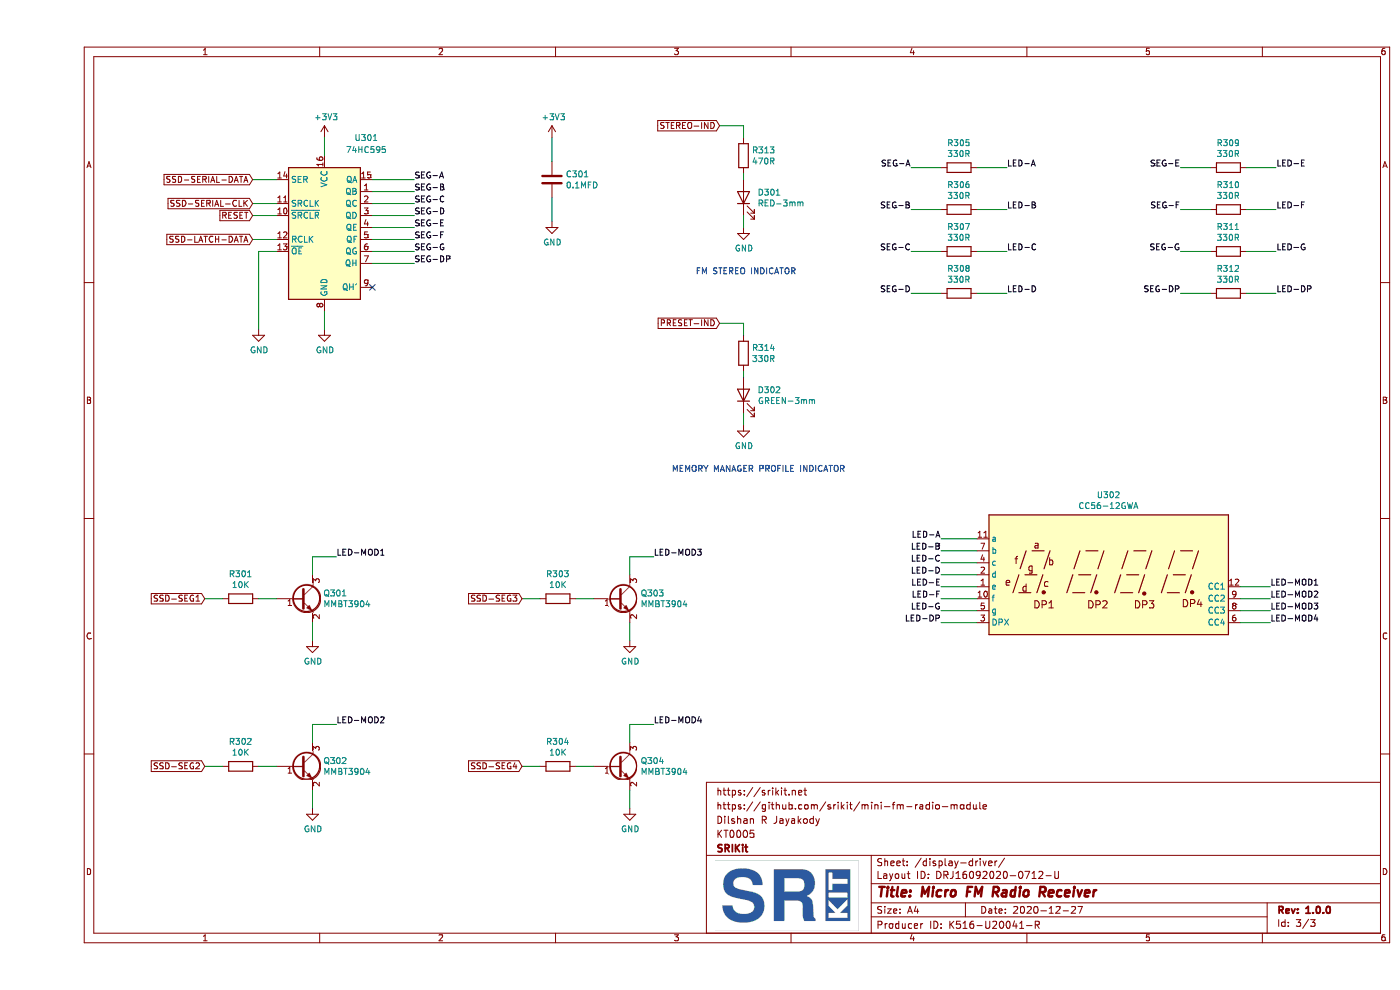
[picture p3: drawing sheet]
EESchema Schematic File Version 4
EELAYER 30 0
EELAYER END
$Descr A4 11693 8268
encoding utf-8
Sheet 3 3
Title "Micro FM Radio Receiver"
Date "2020-12-27"
Rev "1.0.0"
Comp "SRIKit"
Comment1 "KT0005"
Comment2 "Dilshan R Jayakody"
Comment3 "https://github.com/srikit/mini-fm-radio-module"
Comment4 "https://srikit.net"
$EndDescr
$Comp
L 74xx:74HC595 U301
U 1 1
P 2400 1900
F 0 "U301" H 2750 2650 50  0000 C CNN
F 1 "74HC595" H 2750 2550 50  0000 C CNN
F 2 "Package_SO:SOP-16_4.4x10.4mm_P1.27mm" H 2400 1900 50  0001 C CNN
F 3 "http://www.ti.com/lit/ds/symlink/sn74hc595.pdf" H 2400 1900 50  0001 C CNN
	1    2400 1900
	1    0    0    -1  
$EndComp
$Comp
L power:+3V3 #PWR0304
U 1 1
P 2400 1150
F 0 "#PWR0304" H 2400 1000 50  0001 C CNN
F 1 "+3V3" H 2415 1323 50  0000 C CNN
F 2 "" H 2400 1150 50  0001 C CNN
F 3 "" H 2400 1150 50  0001 C CNN
	1    2400 1150
	1    0    0    -1  
$EndComp
$Comp
L power:GND #PWR0307
U 1 1
P 4300 1850
F 0 "#PWR0307" H 4300 1600 50  0001 C CNN
F 1 "GND" H 4305 1677 50  0000 C CNN
F 2 "" H 4300 1850 50  0001 C CNN
F 3 "" H 4300 1850 50  0001 C CNN
	1    4300 1850
	1    0    0    -1  
$EndComp
Wire Wire Line
	2400 1150 2400 1300
Wire Wire Line
	2400 2600 2400 2750
$Comp
L power:GND #PWR0301
U 1 1
P 1850 2750
F 0 "#PWR0301" H 1850 2500 50  0001 C CNN
F 1 "GND" H 1855 2577 50  0000 C CNN
F 2 "" H 1850 2750 50  0001 C CNN
F 3 "" H 1850 2750 50  0001 C CNN
	1    1850 2750
	1    0    0    -1  
$EndComp
Wire Wire Line
	1850 2750 1850 2100
Wire Wire Line
	1850 2100 2000 2100
Wire Wire Line
	1800 2000 2000 2000
Wire Wire Line
	1800 1500 2000 1500
Wire Wire Line
	1800 1800 2000 1800
Wire Wire Line
	1800 1700 2000 1700
NoConn ~ 2800 2400
Wire Wire Line
	2800 1500 3150 1500
Wire Wire Line
	3150 1600 2800 1600
Wire Wire Line
	2800 1700 3150 1700
Wire Wire Line
	3150 1800 2800 1800
Wire Wire Line
	2800 1900 3150 1900
Wire Wire Line
	3150 2000 2800 2000
Wire Wire Line
	2800 2100 3150 2100
Wire Wire Line
	2800 2200 3150 2200
$Comp
L Device:R R305
U 1 1
P 7700 1400
F 0 "R305" V 7493 1400 50  0000 C CNN
F 1 "330R" V 7584 1400 50  0000 C CNN
F 2 "Resistor_SMD:R_0805_2012Metric_Pad1.20x1.40mm_HandSolder" V 7630 1400 50  0001 C CNN
F 3 "~" H 7700 1400 50  0001 C CNN
	1    7700 1400
	0    1    1    0   
$EndComp
$Comp
L Device:R R306
U 1 1
P 7700 1750
F 0 "R306" V 7493 1750 50  0000 C CNN
F 1 "330R" V 7584 1750 50  0000 C CNN
F 2 "Resistor_SMD:R_0805_2012Metric_Pad1.20x1.40mm_HandSolder" V 7630 1750 50  0001 C CNN
F 3 "~" H 7700 1750 50  0001 C CNN
	1    7700 1750
	0    1    1    0   
$EndComp
$Comp
L Device:R R307
U 1 1
P 7700 2100
F 0 "R307" V 7493 2100 50  0000 C CNN
F 1 "330R" V 7584 2100 50  0000 C CNN
F 2 "Resistor_SMD:R_0805_2012Metric_Pad1.20x1.40mm_HandSolder" V 7630 2100 50  0001 C CNN
F 3 "~" H 7700 2100 50  0001 C CNN
	1    7700 2100
	0    1    1    0   
$EndComp
$Comp
L Device:R R308
U 1 1
P 7700 2450
F 0 "R308" V 7493 2450 50  0000 C CNN
F 1 "330R" V 7584 2450 50  0000 C CNN
F 2 "Resistor_SMD:R_0805_2012Metric_Pad1.20x1.40mm_HandSolder" V 7630 2450 50  0001 C CNN
F 3 "~" H 7700 2450 50  0001 C CNN
	1    7700 2450
	0    1    1    0   
$EndComp
$Comp
L Device:R R309
U 1 1
P 9950 1400
F 0 "R309" V 9743 1400 50  0000 C CNN
F 1 "330R" V 9834 1400 50  0000 C CNN
F 2 "Resistor_SMD:R_0805_2012Metric_Pad1.20x1.40mm_HandSolder" V 9880 1400 50  0001 C CNN
F 3 "~" H 9950 1400 50  0001 C CNN
	1    9950 1400
	0    1    1    0   
$EndComp
$Comp
L Device:R R310
U 1 1
P 9950 1750
F 0 "R310" V 9743 1750 50  0000 C CNN
F 1 "330R" V 9834 1750 50  0000 C CNN
F 2 "Resistor_SMD:R_0805_2012Metric_Pad1.20x1.40mm_HandSolder" V 9880 1750 50  0001 C CNN
F 3 "~" H 9950 1750 50  0001 C CNN
	1    9950 1750
	0    1    1    0   
$EndComp
$Comp
L Device:R R311
U 1 1
P 9950 2100
F 0 "R311" V 9743 2100 50  0000 C CNN
F 1 "330R" V 9834 2100 50  0000 C CNN
F 2 "Resistor_SMD:R_0805_2012Metric_Pad1.20x1.40mm_HandSolder" V 9880 2100 50  0001 C CNN
F 3 "~" H 9950 2100 50  0001 C CNN
	1    9950 2100
	0    1    1    0   
$EndComp
$Comp
L Device:R R312
U 1 1
P 9950 2450
F 0 "R312" V 9743 2450 50  0000 C CNN
F 1 "330R" V 9834 2450 50  0000 C CNN
F 2 "Resistor_SMD:R_0805_2012Metric_Pad1.20x1.40mm_HandSolder" V 9880 2450 50  0001 C CNN
F 3 "~" H 9950 2450 50  0001 C CNN
	1    9950 2450
	0    1    1    0   
$EndComp
Wire Wire Line
	7300 1400 7550 1400
Wire Wire Line
	7550 1750 7300 1750
Wire Wire Line
	7300 2100 7550 2100
Wire Wire Line
	7550 2450 7300 2450
Wire Wire Line
	9550 1400 9800 1400
Wire Wire Line
	9800 1750 9550 1750
Wire Wire Line
	9550 2100 9800 2100
Wire Wire Line
	9800 2450 9550 2450
Wire Wire Line
	7850 1400 8100 1400
Wire Wire Line
	8100 1750 7850 1750
Wire Wire Line
	7850 2100 8100 2100
Wire Wire Line
	7850 2450 8100 2450
Wire Wire Line
	10100 1400 10350 1400
Wire Wire Line
	10100 1750 10350 1750
Wire Wire Line
	10100 2100 10350 2100
Wire Wire Line
	10100 2450 10350 2450
$Comp
L Display_Character:CC56-12GWA U302
U 1 1
P 8950 4800
F 0 "U302" H 8950 5467 50  0000 C CNN
F 1 "CC56-12GWA" H 8950 5376 50  0000 C CNN
F 2 "micro-fm-radio-footprint:CC56-12GWA" H 8950 4200 50  0001 C CNN
F 3 "http://www.kingbrightusa.com/images/catalog/SPEC/CC56-12GWA.pdf" H 8520 4830 50  0001 C CNN
	1    8950 4800
	1    0    0    -1  
$EndComp
Wire Wire Line
	7550 4500 7850 4500
Wire Wire Line
	7850 4600 7550 4600
Wire Wire Line
	7550 4700 7850 4700
Wire Wire Line
	7850 4800 7550 4800
Wire Wire Line
	7550 4900 7850 4900
Wire Wire Line
	7850 5000 7550 5000
Wire Wire Line
	7550 5100 7850 5100
Wire Wire Line
	7850 5200 7550 5200
$Comp
L Transistor_BJT:MMBT3904 Q301
U 1 1
P 2200 5000
F 0 "Q301" H 2391 5046 50  0000 L CNN
F 1 "MMBT3904" H 2391 4955 50  0000 L CNN
F 2 "Package_TO_SOT_SMD:SOT-23" H 2400 4925 50  0001 L CIN
F 3 "https://www.fairchildsemi.com/datasheets/2N/2N3904.pdf" H 2200 5000 50  0001 L CNN
	1    2200 5000
	1    0    0    -1  
$EndComp
$Comp
L Device:R R301
U 1 1
P 1700 5000
F 0 "R301" V 1493 5000 50  0000 C CNN
F 1 "10K" V 1584 5000 50  0000 C CNN
F 2 "Resistor_SMD:R_0805_2012Metric_Pad1.20x1.40mm_HandSolder" V 1630 5000 50  0001 C CNN
F 3 "~" H 1700 5000 50  0001 C CNN
	1    1700 5000
	0    1    1    0   
$EndComp
$Comp
L power:GND #PWR0302
U 1 1
P 2300 5350
F 0 "#PWR0302" H 2300 5100 50  0001 C CNN
F 1 "GND" H 2305 5177 50  0000 C CNN
F 2 "" H 2300 5350 50  0001 C CNN
F 3 "" H 2300 5350 50  0001 C CNN
	1    2300 5350
	1    0    0    -1  
$EndComp
Wire Wire Line
	1400 5000 1550 5000
Wire Wire Line
	1850 5000 2000 5000
Wire Wire Line
	2300 4800 2300 4650
Wire Wire Line
	2300 4650 2500 4650
Wire Wire Line
	2300 5200 2300 5350
$Comp
L Transistor_BJT:MMBT3904 Q302
U 1 1
P 2200 6400
F 0 "Q302" H 2391 6446 50  0000 L CNN
F 1 "MMBT3904" H 2391 6355 50  0000 L CNN
F 2 "Package_TO_SOT_SMD:SOT-23" H 2400 6325 50  0001 L CIN
F 3 "https://www.fairchildsemi.com/datasheets/2N/2N3904.pdf" H 2200 6400 50  0001 L CNN
	1    2200 6400
	1    0    0    -1  
$EndComp
$Comp
L Device:R R302
U 1 1
P 1700 6400
F 0 "R302" V 1493 6400 50  0000 C CNN
F 1 "10K" V 1584 6400 50  0000 C CNN
F 2 "Resistor_SMD:R_0805_2012Metric_Pad1.20x1.40mm_HandSolder" V 1630 6400 50  0001 C CNN
F 3 "~" H 1700 6400 50  0001 C CNN
	1    1700 6400
	0    1    1    0   
$EndComp
$Comp
L power:GND #PWR0303
U 1 1
P 2300 6750
F 0 "#PWR0303" H 2300 6500 50  0001 C CNN
F 1 "GND" H 2305 6577 50  0000 C CNN
F 2 "" H 2300 6750 50  0001 C CNN
F 3 "" H 2300 6750 50  0001 C CNN
	1    2300 6750
	1    0    0    -1  
$EndComp
Wire Wire Line
	1400 6400 1550 6400
Wire Wire Line
	1850 6400 2000 6400
Wire Wire Line
	2300 6200 2300 6050
Wire Wire Line
	2300 6050 2500 6050
Wire Wire Line
	2300 6600 2300 6750
$Comp
L Transistor_BJT:MMBT3904 Q303
U 1 1
P 4850 5000
F 0 "Q303" H 5041 5046 50  0000 L CNN
F 1 "MMBT3904" H 5041 4955 50  0000 L CNN
F 2 "Package_TO_SOT_SMD:SOT-23" H 5050 4925 50  0001 L CIN
F 3 "https://www.fairchildsemi.com/datasheets/2N/2N3904.pdf" H 4850 5000 50  0001 L CNN
	1    4850 5000
	1    0    0    -1  
$EndComp
$Comp
L Device:R R303
U 1 1
P 4350 5000
F 0 "R303" V 4143 5000 50  0000 C CNN
F 1 "10K" V 4234 5000 50  0000 C CNN
F 2 "Resistor_SMD:R_0805_2012Metric_Pad1.20x1.40mm_HandSolder" V 4280 5000 50  0001 C CNN
F 3 "~" H 4350 5000 50  0001 C CNN
	1    4350 5000
	0    1    1    0   
$EndComp
$Comp
L power:GND #PWR0308
U 1 1
P 4950 5350
F 0 "#PWR0308" H 4950 5100 50  0001 C CNN
F 1 "GND" H 4955 5177 50  0000 C CNN
F 2 "" H 4950 5350 50  0001 C CNN
F 3 "" H 4950 5350 50  0001 C CNN
	1    4950 5350
	1    0    0    -1  
$EndComp
Wire Wire Line
	4050 5000 4200 5000
Wire Wire Line
	4500 5000 4650 5000
Wire Wire Line
	4950 4800 4950 4650
Wire Wire Line
	4950 4650 5150 4650
Wire Wire Line
	4950 5200 4950 5350
$Comp
L Transistor_BJT:MMBT3904 Q304
U 1 1
P 4850 6400
F 0 "Q304" H 5041 6446 50  0000 L CNN
F 1 "MMBT3904" H 5041 6355 50  0000 L CNN
F 2 "Package_TO_SOT_SMD:SOT-23" H 5050 6325 50  0001 L CIN
F 3 "https://www.fairchildsemi.com/datasheets/2N/2N3904.pdf" H 4850 6400 50  0001 L CNN
	1    4850 6400
	1    0    0    -1  
$EndComp
$Comp
L Device:R R304
U 1 1
P 4350 6400
F 0 "R304" V 4143 6400 50  0000 C CNN
F 1 "10K" V 4234 6400 50  0000 C CNN
F 2 "Resistor_SMD:R_0805_2012Metric_Pad1.20x1.40mm_HandSolder" V 4280 6400 50  0001 C CNN
F 3 "~" H 4350 6400 50  0001 C CNN
	1    4350 6400
	0    1    1    0   
$EndComp
$Comp
L power:GND #PWR0309
U 1 1
P 4950 6750
F 0 "#PWR0309" H 4950 6500 50  0001 C CNN
F 1 "GND" H 4955 6577 50  0000 C CNN
F 2 "" H 4950 6750 50  0001 C CNN
F 3 "" H 4950 6750 50  0001 C CNN
	1    4950 6750
	1    0    0    -1  
$EndComp
Wire Wire Line
	4050 6400 4200 6400
Wire Wire Line
	4500 6400 4650 6400
Wire Wire Line
	4950 6200 4950 6050
Wire Wire Line
	4950 6050 5150 6050
Wire Wire Line
	4950 6600 4950 6750
Wire Wire Line
	10050 4900 10300 4900
Wire Wire Line
	10300 5000 10050 5000
Wire Wire Line
	10050 5100 10300 5100
Wire Wire Line
	10300 5200 10050 5200
Text Label 3150 1500 0    50   ~ 0
SEG-A
Text Label 3150 1600 0    50   ~ 0
SEG-B
Text Label 3150 1700 0    50   ~ 0
SEG-C
Text Label 3150 1800 0    50   ~ 0
SEG-D
Text Label 3150 1900 0    50   ~ 0
SEG-E
Text Label 3150 2000 0    50   ~ 0
SEG-F
Text Label 3150 2100 0    50   ~ 0
SEG-G
Text Label 3150 2200 0    50   ~ 0
SEG-DP
Text Label 2500 4650 0    50   ~ 0
LED-MOD1
Text Label 5150 4650 0    50   ~ 0
LED-MOD3
Text Label 2500 6050 0    50   ~ 0
LED-MOD2
Text Label 5150 6050 0    50   ~ 0
LED-MOD4
Text Label 7300 1400 2    50   ~ 0
SEG-A
Text Label 7300 1750 2    50   ~ 0
SEG-B
Text Label 7300 2100 2    50   ~ 0
SEG-C
Text Label 7300 2450 2    50   ~ 0
SEG-D
Text Label 8100 1400 0    50   ~ 0
LED-A
Text Label 8100 1750 0    50   ~ 0
LED-B
Text Label 8100 2100 0    50   ~ 0
LED-C
Text Label 8100 2450 0    50   ~ 0
LED-D
Text Label 9550 1400 2    50   ~ 0
SEG-E
Text Label 9550 1750 2    50   ~ 0
SEG-F
Text Label 9550 2100 2    50   ~ 0
SEG-G
Text Label 9550 2450 2    50   ~ 0
SEG-DP
Text Label 10350 1400 0    50   ~ 0
LED-E
Text Label 10350 1750 0    50   ~ 0
LED-F
Text Label 10350 2100 0    50   ~ 0
LED-G
Text Label 10350 2450 0    50   ~ 0
LED-DP
Text Label 7550 4500 2    50   ~ 0
LED-A
Text Label 7550 4600 2    50   ~ 0
LED-B
Text Label 7550 4700 2    50   ~ 0
LED-C
Text Label 7550 4800 2    50   ~ 0
LED-D
Text Label 7550 4900 2    50   ~ 0
LED-E
Text Label 7550 5000 2    50   ~ 0
LED-F
Text Label 7550 5100 2    50   ~ 0
LED-G
Text Label 7550 5200 2    50   ~ 0
LED-DP
Text Label 10300 4900 0    50   ~ 0
LED-MOD1
Text Label 10300 5000 0    50   ~ 0
LED-MOD2
Text Label 10300 5100 0    50   ~ 0
LED-MOD3
Text Label 10300 5200 0    50   ~ 0
LED-MOD4
$Comp
L Device:C C301
U 1 1
P 4300 1500
F 0 "C301" H 4415 1546 50  0000 L CNN
F 1 "0.1MFD" H 4415 1455 50  0000 L CNN
F 2 "Capacitor_SMD:C_0805_2012Metric_Pad1.18x1.45mm_HandSolder" H 4338 1350 50  0001 C CNN
F 3 "~" H 4300 1500 50  0001 C CNN
	1    4300 1500
	1    0    0    -1  
$EndComp
$Comp
L power:+3V3 #PWR0306
U 1 1
P 4300 1150
F 0 "#PWR0306" H 4300 1000 50  0001 C CNN
F 1 "+3V3" H 4315 1323 50  0000 C CNN
F 2 "" H 4300 1150 50  0001 C CNN
F 3 "" H 4300 1150 50  0001 C CNN
	1    4300 1150
	1    0    0    -1  
$EndComp
Wire Wire Line
	4300 1650 4300 1850
Wire Wire Line
	4300 1350 4300 1150
$Comp
L power:GND #PWR0305
U 1 1
P 2400 2750
F 0 "#PWR0305" H 2400 2500 50  0001 C CNN
F 1 "GND" H 2405 2577 50  0000 C CNN
F 2 "" H 2400 2750 50  0001 C CNN
F 3 "" H 2400 2750 50  0001 C CNN
	1    2400 2750
	1    0    0    -1  
$EndComp
Text GLabel 1800 1500 0    50   Input ~ 0
SSD-SERIAL-DATA
Text GLabel 1800 1700 0    50   Input ~ 0
SSD-SERIAL-CLK
Text GLabel 1800 1800 0    50   Input ~ 0
RESET
Text GLabel 1800 2000 0    50   Input ~ 0
SSD-LATCH-DATA
Text GLabel 1400 5000 0    50   Input ~ 0
SSD-SEG1
Text GLabel 1400 6400 0    50   Input ~ 0
SSD-SEG2
Text GLabel 4050 5000 0    50   Input ~ 0
SSD-SEG3
Text GLabel 4050 6400 0    50   Input ~ 0
SSD-SEG4
$Comp
L Device:R R313
U 1 1
P 5900 1300
F 0 "R313" H 5970 1346 50  0000 L CNN
F 1 "470R" H 5970 1255 50  0000 L CNN
F 2 "Resistor_SMD:R_0805_2012Metric_Pad1.20x1.40mm_HandSolder" V 5830 1300 50  0001 C CNN
F 3 "~" H 5900 1300 50  0001 C CNN
	1    5900 1300
	1    0    0    -1  
$EndComp
$Comp
L Device:LED D301
U 1 1
P 5900 1650
F 0 "D301" V 5939 1532 50  0000 R CNN
F 1 "RED-3mm" V 5848 1532 50  0000 R CNN
F 2 "LED_THT:LED_D3.0mm" H 5900 1650 50  0001 C CNN
F 3 "~" H 5900 1650 50  0001 C CNN
	1    5900 1650
	0    -1   -1   0   
$EndComp
$Comp
L power:GND #PWR0310
U 1 1
P 5900 1900
F 0 "#PWR0310" H 5900 1650 50  0001 C CNN
F 1 "GND" H 5905 1727 50  0000 C CNN
F 2 "" H 5900 1900 50  0001 C CNN
F 3 "" H 5900 1900 50  0001 C CNN
	1    5900 1900
	1    0    0    -1  
$EndComp
Wire Wire Line
	5900 1450 5900 1500
Wire Wire Line
	5900 1800 5900 1900
Text GLabel 5700 1050 0    50   Input ~ 0
STEREO-IND
Wire Wire Line
	5900 1050 5900 1150
Wire Wire Line
	5700 1050 5900 1050
$Comp
L Device:R R314
U 1 1
P 5900 2950
F 0 "R314" H 5970 2996 50  0000 L CNN
F 1 "330R" H 5970 2905 50  0000 L CNN
F 2 "Resistor_SMD:R_0805_2012Metric_Pad1.20x1.40mm_HandSolder" V 5830 2950 50  0001 C CNN
F 3 "~" H 5900 2950 50  0001 C CNN
	1    5900 2950
	1    0    0    -1  
$EndComp
$Comp
L Device:LED D302
U 1 1
P 5900 3300
F 0 "D302" V 5939 3182 50  0000 R CNN
F 1 "GREEN-3mm" V 5848 3182 50  0000 R CNN
F 2 "LED_THT:LED_D3.0mm" H 5900 3300 50  0001 C CNN
F 3 "~" H 5900 3300 50  0001 C CNN
	1    5900 3300
	0    -1   -1   0   
$EndComp
$Comp
L power:GND #PWR0311
U 1 1
P 5900 3550
F 0 "#PWR0311" H 5900 3300 50  0001 C CNN
F 1 "GND" H 5905 3377 50  0000 C CNN
F 2 "" H 5900 3550 50  0001 C CNN
F 3 "" H 5900 3550 50  0001 C CNN
	1    5900 3550
	1    0    0    -1  
$EndComp
Wire Wire Line
	5900 3100 5900 3150
Wire Wire Line
	5900 3450 5900 3550
Text GLabel 5700 2700 0    50   Input ~ 0
PRESET-IND
Wire Wire Line
	5700 2700 5900 2700
Wire Wire Line
	5900 2700 5900 2800
Text Notes 5500 2300 0    50   ~ 0
FM STEREO INDICATOR
Text Notes 5300 3950 0    50   ~ 0
MEMORY MANAGER PROFILE INDICATOR
$EndSCHEMATC
